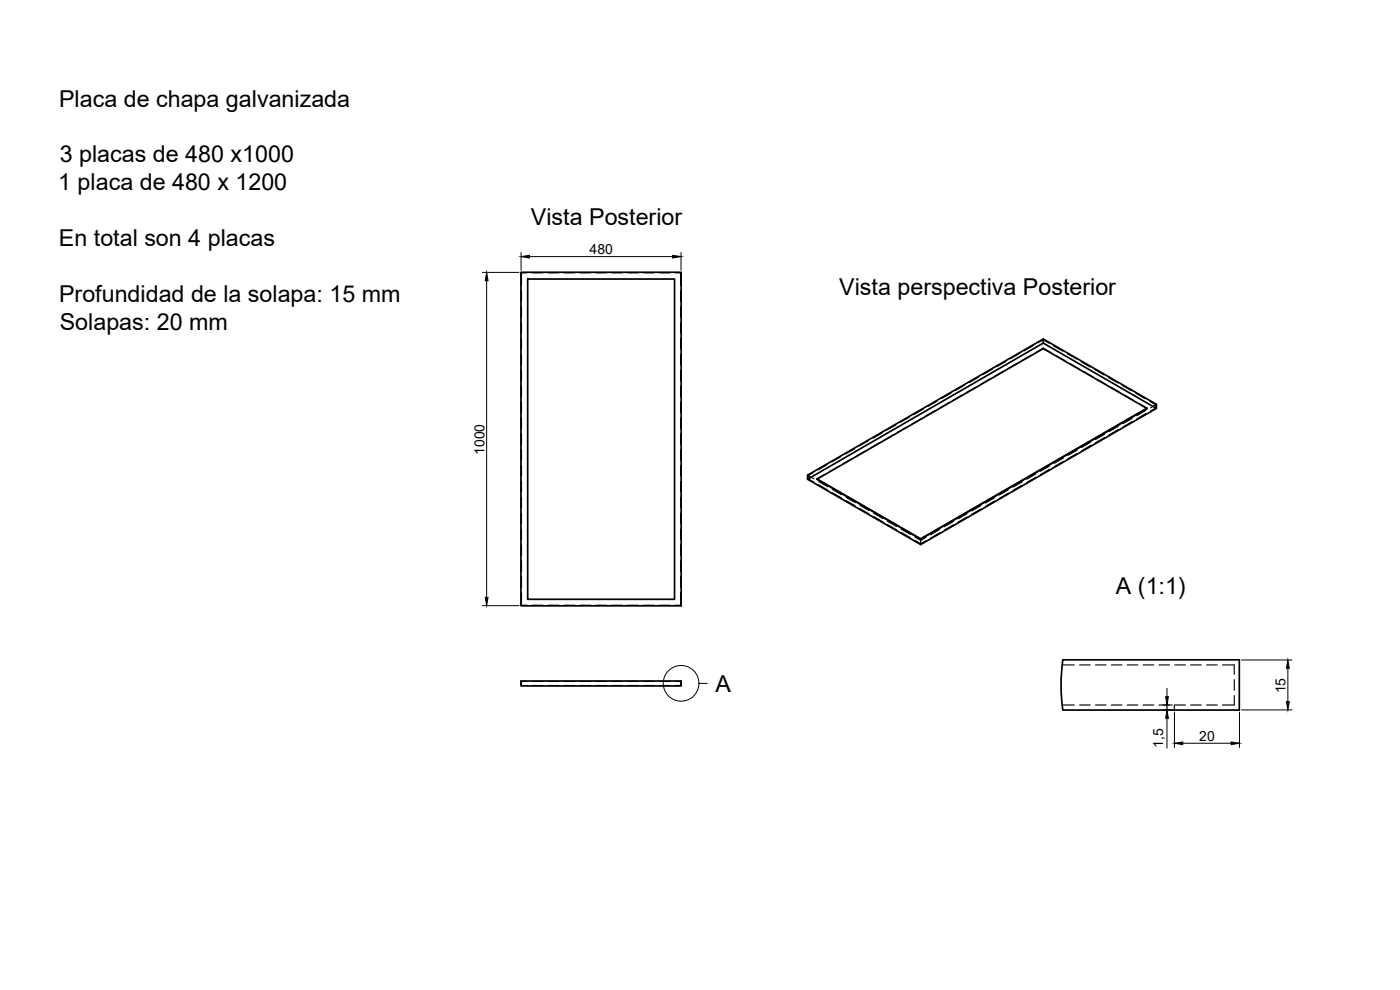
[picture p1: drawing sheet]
<svg xmlns="http://www.w3.org/2000/svg" width="420mm" height="297mm" viewBox="0 0 420 297" stroke-linecap="round" stroke-linejoin="round" font-family="sans-serif">
<!-- layer: MD_Hidden -->
<g fill="none" stroke="#000" stroke-width=".34">
<path d="M156.5 87.2v3.3M156.5 92v3.2M156.5 96.8v3.2M158.1 81.9h-1.6v3.8M159.7 81.9h3.2M164.5 81.9h3.2M169.2 81.9h3.2M174 81.9h3.2M178.8 81.9h3.2M183.6 81.9h3.1M188.3 81.9h3.2M193.1 81.9h3.2"/>
<path d="M197.9 81.9h3.1M202.6 81.9h1.7v3.8M204.3 87.2v3.3M204.3 92v3.2M204.3 96.8v3.2M156.5 101.5v3.2M156.5 106.3v3.2M156.5 111.1v3.1M156.5 115.9v3.1M204.3 101.5v3.2M204.3 106.3v3.2M204.3 111.1v3.1"/>
<path d="M204.3 115.9v3.1M285.4 118l-2.7 1.5M288.8 118.5l-2.8 1.6M289.5 115.6l-2.7 1.6M292.9 116.1l-2.8 1.6M293.7 113.2l-2.8 1.6M297 113.7l-2.7 1.6M297.8 110.8l-2.8 1.6M301.1 111.4l-2.7 1.6M301.9 108.4l-2.7 1.6M305.3 109l-2.8 1.6M306 106l-2.7 1.6"/>
<path d="M309.4 106.6l-2.8 1.6M310.1 103.7l-2.7 1.6M311.5 102.9l1.6-.9 1.7 1M313.1 104.5l2.5 1.4M313.1 104.5l-2.3 1.3M313.1 104.5v.1M316.2 103.8l2.7 1.6M317 106.7l2.7 1.6M320.3 106.2l2.8 1.5M321.1 109.1l2.7 1.6M324.4 108.5l2.8 1.6M325.2 111.4l2.8 1.7"/>
<path d="M328.6 110.9l2.7 1.6M329.4 113.9l2.7 1.5M332.7 113.3l2.7 1.6M333.5 116.2l2.7 1.6M336.8 115.7l2.8 1.5M337.6 118.6l2.8 1.6M341 118.1l2.7 1.6M156.5 120.6v3.2M156.5 125.4v3.2M156.5 130.1v3.2M156.5 134.9v3.2M156.5 139.7v3.2"/>
<path d="M204.3 120.6v3.2M204.3 125.4v3.2M204.3 130.1v3.2M204.3 134.9v3.2M204.3 139.7v3.2M248.3 139.4l-2.8 1.6M251.6 139.9l-2.7 1.6M252.4 137l-2.8 1.6M255.7 137.6l-2.7 1.5M256.5 134.6l-2.7 1.6M259.9 135.2l-2.8 1.6M260.6 132.2l-2.7 1.6"/>
<path d="M264 132.8l-2.8 1.6M264.8 129.9l-2.8 1.6M268.1 130.4l-2.7 1.6M268.9 127.5l-2.8 1.6M272.2 128l-2.7 1.6M273 125.1l-2.7 1.6M276.4 125.7l-2.8 1.5M277.2 122.7l-2.8 1.6M280.5 123.3l-2.8 1.6M281.3 120.3l-2.8 1.6M284.6 120.9l-2.7 1.6M315 139.8l-2.7 1.6"/>
<path d="M319.2 138.4l-2.8 1.6M319.2 137.4l-2.8 1.6M323.3 136l-2.8 1.6M323.3 135.1l-2.8 1.5M327.4 133.6l-2.8 1.6M327.4 132.7l-2.8 1.6M331.5 131.3l-2.7 1.6M331.5 130.3l-2.7 1.6M335.6 128.9l-2.7 1.6M335.6 127.9l-2.7 1.6M339.8 126.5l-2.8 1.6M339.8 125.5l-2.8 1.6"/>
<path d="M341.7 121l2.6 1.5M343.9 124.1l-2.8 1.6M343.9 123.1l-2.8 1.6M344.3 122.5h-.2M344.3 122.5v.1M345.1 120.4l1.7 1v1l-1.5 .9M347 121.3l-1.7 1.1M156.5 144.4v3.2M156.5 149.2v3.2M156.5 154v3.1M156.5 158.7v3.2M204.3 144.4v3.2"/>
<path d="M204.3 149.2v3.2M204.3 154v3.1M204.3 158.7v3.2M242.4 142.6l1.9 1.1M244.1 141.8l-1.5 .9v1l1.7 1M245.2 143.7h.1M245.2 143.7v.1M245.7 145.4l2.8 1.7M245.7 144.5l2.8 1.6M247.5 142.3l-2.3 1.4M249.8 147.9l2.8 1.5M249.8 146.8l2.8 1.6"/>
<path d="M254 150.2l2.7 1.6M254 149.3l2.7 1.5M258.1 152.6l2.7 1.6M258.1 151.6l2.7 1.6M262.2 155l2.8 1.6M262.2 154l2.8 1.6M266.3 157.4l2.8 1.5M266.3 156.4l2.8 1.6M270.5 159.8l2.7 1.5M270.5 158.8l2.7 1.5M282 159.8l-2.7 1.6M282 158.9l-2.7 1.6"/>
<path d="M286.1 157.5l-2.7 1.6M286.1 156.5l-2.7 1.6M290.2 155.1l-2.7 1.6M290.2 154.1l-2.7 1.6M294.4 152.7l-2.8 1.6M294.4 151.7l-2.8 1.6M298.5 150.3l-2.8 1.6M298.5 149.3l-2.8 1.6M302.6 147.9l-2.7 1.6M302.6 147l-2.7 1.5M306.7 145.6l-2.7 1.5M306.7 144.6l-2.7 1.6"/>
<path d="M310.9 143.2l-2.8 1.6M310.9 142.2l-2.8 1.6M315 140.8l-2.7 1.6M156.5 177.8v3.8h1.6M156.5 163.5v3.2M156.5 168.3v3.1M156.5 173v3.2M204.3 163.5v3.2M204.3 168.3v3.1M204.3 173v3.2M204.3 177.8v3.8h-1.7M274.6 161.1l1.7 1.1v.9"/>
<path d="M274.6 162.1l1.7 1M276.3 163.1v.3M277.9 162.2l-1.6 .9M277.9 161.2l-1.6 1M159.7 181.6h3.2M164.5 181.6h3.2M169.2 181.6h3.2M174 181.6h3.2M178.8 181.6h3.2M183.6 181.6h3.1M188.3 181.6h3.2M193.1 181.6h3.2"/>
<path d="M197.9 181.6h3.1M318.9 199.5h3.5M324 199.5h3.2M328.8 199.5h3.1M333.5 199.5h3.2M338.3 199.5h3.2M343.1 199.5h3.1M347.8 199.5h3.2M352.6 199.5h3.2M357.3 199.5h3.2M362.1 199.5h3.2M366.9 199.5h3.5v2.8"/>
<path d="M158.1 204.5h-1.6v1.2h1.6M158.4 205.7v.1M159.7 205.7h3.2M159.7 204.5h3.2M164.5 205.7h3.2M164.5 204.5h3.2M169.2 205.7h3.2M169.2 204.5h3.2M174 205.7h3.2M174 204.5h3.2M178.8 205.7h3.2M178.8 204.5h3.2"/>
<path d="M183.6 205.7h3.1M183.6 204.5h3.1M188.3 205.7h3.2M188.3 204.5h3.2M193.1 205.7h3.2M193.1 204.5h3.2M197.9 205.7h3.1M197.9 204.5h3.1M202.4 205.7v.1M202.6 204.5h1.7v1.2h-1.7M318.9 211.5h3.5M324 211.5h3.2"/>
<path d="M328.8 211.5h3.1M333.5 211.5h3.2M338.3 211.5h3.2M343.1 211.5h3.1M347.8 211.5h3.2M352.4 211.5v1.5M352.6 211.5h3.2M357.3 211.5h3.2M362.1 211.5h3.2M370.4 203.9v3.2M370.4 208.7v2.8h-3.5"/>
</g>
<!-- layer: MD_Visible -->
<path d="M156.3 81.7h48.1v100.1h-48.1zM158.4 83.7h44v96.1h-44zM313.1 101.7v1.2M344.1 122.5l-67.8 39.2M347 122.5v-1.2l-33.9-19.6-70.7 40.9v1.2M242.4 143.8l70.7-40.9 33.9 19.6-70.7 40.9zM245.3 143.7l31 18M276.3 161.7l68-39.1-31.2-18-67.9 39.2 31.1 18M319 198a53.3 53.3 0 0 0 0 15M319.1 198h52.8v15h-52.8M156.3 204.3h48.1v1.5h-48.1z" fill="none" stroke="#000" stroke-width=".51"/>
<!-- layer: MD_Annotation -->
<g fill="none" stroke="#000" stroke-width=".3">
<path d="M209.7 205h2.5"/>
<circle cx="204.4" cy="205" r="5.4"/>
</g>
<!-- layer: 0 -->
<g fill="none" stroke="#000" stroke-width=".3">
<path d="M156.4 75.8v5.3M158.9 77h43M204.4 75.8v5.3M144.8 81.7h10.9M146 84.2v95M144.8 181.7h10.9M372.6 198h15.1M349 213h2.8M349 211.5h2.8M350.2 206.5v2.5M350.2 211.5v1.5M350.2 215.5v9"/>
<path d="M352.5 213.6v10.7M372 213.6v10.7M372.6 213h15.1M386.5 200.5v10M355 223h14.5"/>
</g>
<path d="M156.4 77l2.5-.4v.8zM201.9 76.6l2.5 .4-2.5 .4zM146 81.7l.5 2.5h-.9zM145.6 179.2h.9l-.5 2.5zM349.8 209h.8l-.4 2.5zM350.2 213l.4 2.5h-.8zM386.5 198l.4 2.5h-.8zM386.1 210.5h.8l-.4 2.5zM352.5 223l2.5-.4v.8zM369.5 222.6l2.5 .4-2.5 .4z" fill="#000" stroke="#000" stroke-width=".3"/>
<g font-size="7">
<text x="17.7" y="32.1">Placa de chapa galvanizada</text>
<text x="17.9" y="48.8">3 placas de 480 x1000</text>
<text x="17.5" y="57.1">1 placa de 480 x 1200</text>
<text x="159.3" y="67.5">Vista Posterior</text>
<text x="17.7" y="73.8">En total son 4 placas</text>
<text x="251.9" y="88.4">Vista perspectiva Posterior</text>
<text x="17.7" y="90.5">Profundidad de la solapa: 15 mm</text>
<text x="17.9" y="99">Solapas: 20 mm</text>
<text x="334.9" y="178.3">A (1:1)</text>
<text x="214.7" y="207.5">A</text>
</g>
<g font-size="4.2">
<text x="177" y="76.3">480</text>
<text x="145.4" y="136.5" transform="rotate(-90 145.4 136.5)">1000</text>
<text x="385.8" y="208" transform="rotate(-90 385.8 208)">15</text>
<text x="349" y="224.3" transform="rotate(-90 349 224.3)">1,5</text>
<text x="359.9" y="222.3">20</text>
</g>
</svg>
